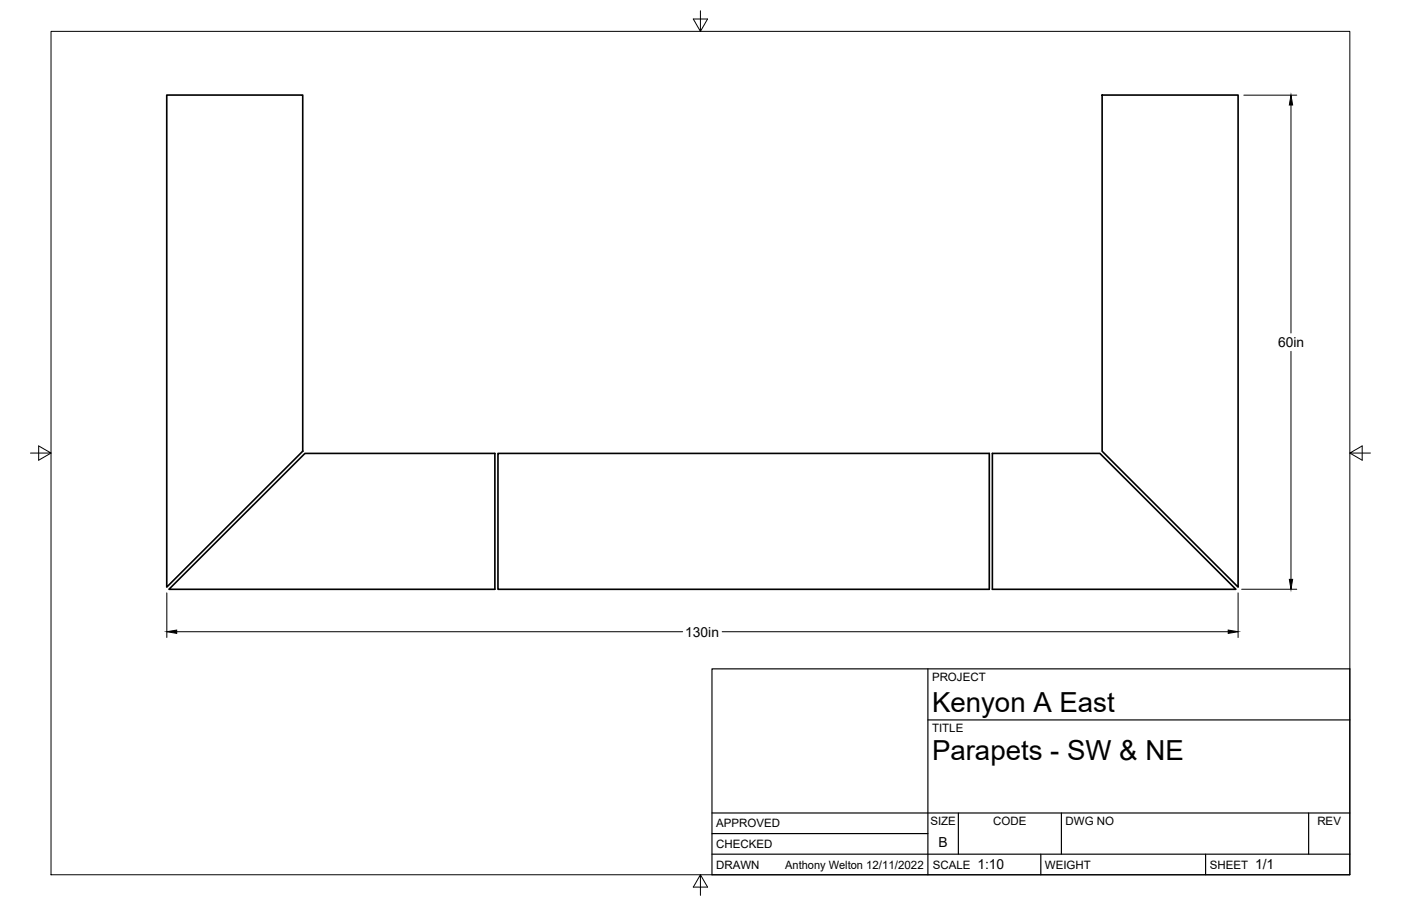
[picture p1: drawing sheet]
<svg xmlns="http://www.w3.org/2000/svg" width="432mm" height="279mm" viewBox="0 0 432 279" stroke-linecap="round" stroke-linejoin="round" font-family="sans-serif">
<!-- layer: Visible -->
<path d="M51.4 29.3h41.9v109.8l-41.9 42zM339.7 29.3h41.9v151.8l-41.9-42zM153.5 139.8h151.4v41.9h-151.4zM305.9 139.8h33.1l41.9 41.9h-75zM52.1 181.7l41.9-41.9h58.5v41.9z" fill="none" stroke="#000" stroke-width=".51"/>
<!-- layer: Border -->
<path d="M15.7 9.7h400.3v260.1h-400.3zM215.9 3.3v6.4l-2.2-3.8h4.4l-2.2 3.8M9.4 139.7h6.3l-3.8-2.2v4.4l3.8-2.2M416 139.7l3.8 2.2v-4.4l-3.8 2.2h6.4M215.9 269.8l2.2 3.8h-4.4l2.2-3.8v6.3" fill="none" stroke="#000" stroke-width=".31"/>
<!-- layer: Titleblock -->
<path d="M219.4 206.3h196.6v63.5h-196.6zM286 206.3v63.5M286 222h130M219.4 257.1h66.6M219.4 250.7h196.6M295.4 250.7v12.7M327.1 250.7v12.7M403.3 250.7v12.7M219.4 263.4h196.6M320.8 263.4v6.4M371.6 263.4v6.4" fill="none" stroke="#000" stroke-width=".36"/>
<!-- layer: FD_Dimensions -->
<path d="M383.4 29.3h16.3M397.9 32.4v70.3M397.9 108.4v70.3M51.4 182.8v13.8M54.5 194.8h155.9M222.6 194.8h155.9M381.6 182.8v13.8M382.7 181.7h17" fill="none" stroke="#000" stroke-width=".31"/>
<path d="M397.9 29.3l.5 3.1h-1zM397.4 178.7h1l-.5 3zM51.4 194.8l3.1-.5v1zM378.5 194.3l3.1 .5-3.1 .5z" fill="#000" stroke="#000" stroke-width=".31"/>
<g font-size="8.5">
<text x="287.3" y="219.5">Kenyon A East</text>
<text x="287.3" y="234.5">Parapets - SW &amp; NE</text>
</g>
<g font-size="4.3">
<text x="393.9" y="107">60in</text>
<text x="211.2" y="196.3">130in</text>
<text x="289.3" y="261.2">B</text>
<text x="301.2" y="268.1">1:10</text>
<text x="386.8" y="268.1">1/1</text>
</g>
<g font-size="3.5">
<text x="287.3" y="210.1">PROJECT</text>
<text x="287.3" y="225.8">TITLE</text>
<text x="220.7" y="255.2">APPROVED</text>
<text x="286.7" y="254.5">SIZE</text>
<text x="306.1" y="254.5">CODE</text>
<text x="328.4" y="254.5">DWG NO</text>
<text x="406" y="254.5">REV</text>
<text x="220.7" y="261.5">CHECKED</text>
<text x="220.7" y="267.9">DRAWN</text>
<text x="242" y="267.9">Anthony Welton 12/11/2022</text>
<text x="287.5" y="267.9">SCALE</text>
<text x="322.1" y="267.9">WEIGHT</text>
<text x="372.9" y="267.9">SHEET</text>
</g>
</svg>
